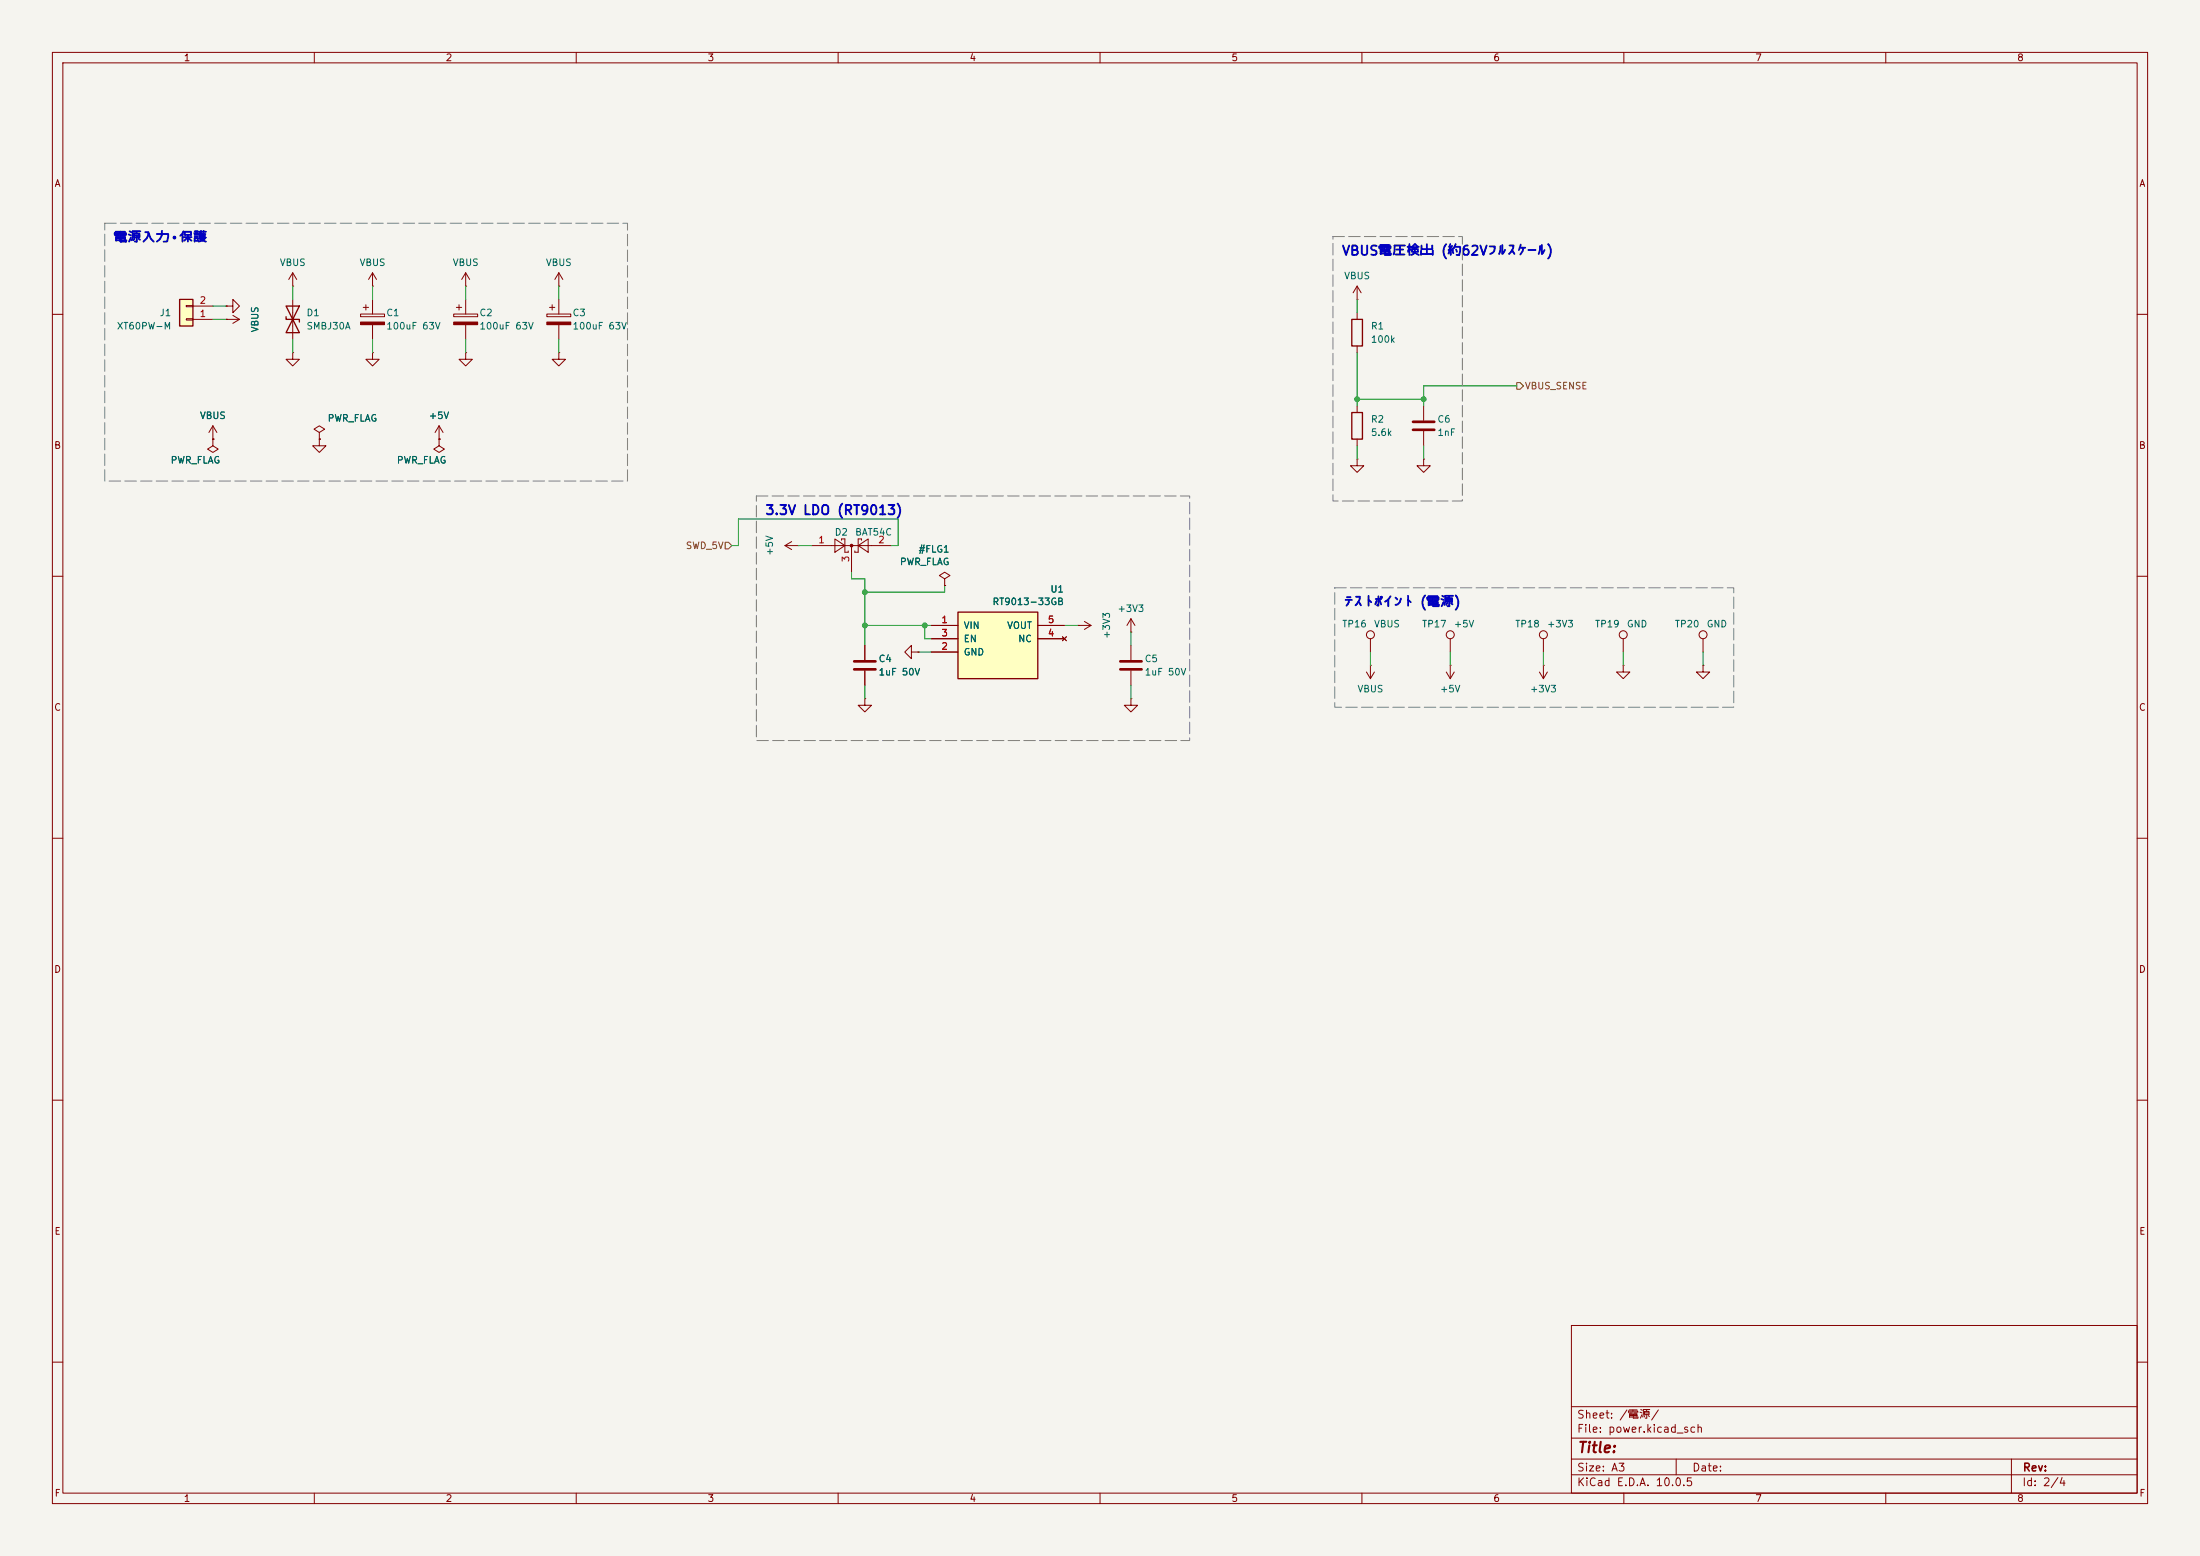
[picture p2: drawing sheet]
<svg xmlns="http://www.w3.org/2000/svg" width="420mm" height="297mm" viewBox="0 0 420 297" stroke-linecap="round" stroke-linejoin="round" font-family="sans-serif">
<path d="M0 0h420v297h-420z" fill="#f5f4ef" stroke="#f5f4ef" stroke-width=".19"/>
<g fill="none" stroke="#840000" stroke-width=".19">
<path d="M10 10h400v277h-400zM12 12h396v273h-396zM60 10v2M110 10v2M160 10v2M210 10v2M260 10v2M310 10v2M360 10v2M55.9 54.6h.1M55.9 52.1l-.8 1.2M55.9 52.1l.7 1.2"/>
<path d="M55.9 52.1v2.5M68.8 59.9h4.6v.6h-4.6zM69.3 58.7h1.1M69.8 58.2v1M71.1 54.6h.1M71.1 52.1v2.5M71.1 57.2v2.7M71.1 52.1l-.7 1.2M71.1 52.1l.8 1.2M259.1 57.2h.1M259.1 54.6l-.8 1.3M259.1 54.6l.7 1.3"/>
<path d="M259.1 54.6v2.6M10 60h2M71.1 67.3v1.3h1.3l-1.3 1.3-1.3-1.3h1.3M71.1 67.3h.1M71.1 62v2.8M408 60h2M83.8 83.8v1.3l1 .6-1 .7-1-.7 1-.6M83.8 83.8h.1M271.8 87.6v1.3h1.2l-1.2 1.3-1.3-1.3h1.3M271.8 87.6h.1M10 110h2M408 110h2"/>
<path d="M276.1 128.3l.8 1.2M276.9 127h.1M276.9 121.9v2.6M276.9 127v2.5M277.6 128.3l-.7 1.2M293.9 128.3l.7 1.2M294.6 127h.1M294.6 121.9v2.6M294.6 127v2.5M295.4 128.3l-.8 1.2M309.9 127v1.3h1.2l-1.2 1.2-1.3-1.2h1.3M309.9 127h.1"/>
<path d="M309.9 121.9v2.6M325.1 121.9v2.6M10 160h2M408 160h2M10 210h2M408 210h2M300 253h108v32h-108zM10 260h2M300 278.5h108M300 274.5h108M300 268.5h108M320 278.5v3"/>
<path d="M384 278.5v6.5M408 260h2M60 285v2M110 285v2M160 285v2M210 285v2M260 285v2M300 281.5h108M310 285v2M360 285v2"/>
<circle cx="276.9" cy="121.2" r=".76"/>
<circle cx="294.6" cy="121.2" r=".76"/>
<circle cx="309.9" cy="121.2" r=".76"/>
<circle cx="325.1" cy="121.2" r=".76"/>
</g>
<path d="M68.8 61.5h4.6v.5h-4.6z" fill="#840000" stroke="#840000" stroke-width=".19"/>
<path d="M34.3 57.2h2.5v5h-2.5z" fill="#ffffc2"/>
<path d="M34.3 57.2h2.5v5h-2.5zM54.6 58.4l2.5 5.1h-2.5l2.5-5.1zM54.6 60.5v.5h2.5v.5M258.1 61h2v5h-2zM258.1 78.7h2v5.1h-2z" fill="none" stroke="#840000" stroke-width=".25"/>
<g fill="none" stroke="#840000" stroke-width=".19">
<path d="M35.6 58.3h1.2v.2h-1.2zM36.8 58.4h3.8M43.2 58.4h1.2v-1.2l1.3 1.2-1.3 1.3v-1.3M43.2 58.4h.1M55.9 57.2v7.6M86.6 59.9h4.6v.6h-4.6zM87.1 58.7h1M87.6 58.2v1M88.9 54.6h.1M88.9 52.1v2.5M88.9 57.2v2.7M88.9 52.1l-.8 1.2"/>
<path d="M88.9 52.1l.8 1.2M104.4 59.9h4.6v.6h-4.6zM104.9 58.7h1M105.4 58.2v1M106.7 54.6h.1M106.7 52.1v2.5M106.7 57.2v2.7M106.7 52.1l-.8 1.2M106.7 52.1l.7 1.2M259.1 59.7v1.3M35.6 60.8h1.2v.3h-1.2zM36.8 61h3.8"/>
<path d="M43.2 61h.1M43.2 61h2.5M44.4 60.2l1.3 .8M45.7 61l-1.3 .7M55.9 67.3v1.3h1.2l-1.2 1.3-1.3-1.3h1.3M55.9 67.3h.1M88.9 67.3v1.3h1.3l-1.3 1.3-1.3-1.3h1.3M88.9 67.3h.1M88.9 62v2.8M106.7 67.3v1.3h1.2l-1.2 1.3-1.3-1.3h1.3M106.7 67.3h.1M106.7 62v2.8"/>
<path d="M259.1 66v1.3M259.1 77.5v1.2M271.8 77.5v2.8M40.6 83.8v1.3l1.1 .6-1.1 .7-1-.7 1-.6M40.6 83.8h.1M40.6 81.3l-.7 1.3M40.6 81.3l.8 1.3M40.6 81.3v2.5M61 82.6l1-.7-1-.6-1.1 .6 1.1 .7v1.2M61 83.8h.1M61 83.8v1.3h1.2l-1.2 1.3-1.3-1.3h1.3M83.8 83.8h.1"/>
<path d="M83.8 81.3l-.7 1.3M83.8 81.3l.8 1.3M83.8 81.3v2.5M259.1 87.6v1.3h1.2l-1.2 1.3-1.3-1.3h1.3M259.1 87.6h.1M259.1 83.8v1.3M271.8 82.3v2.8M149.9 104.1l1.2 .8M149.9 104.1h2.5M151.1 103.4l-1.2 .7M152.4 104.1h.1M154.9 104.1h15.3"/>
<path d="M159.4 102.9l1.9 1.2-1.9 1.3zM160.7 103.1v-.2h.6v2.5h.6v-.2M162.6 104.1v5.1M163.8 104.1l1.9-1.2v2.5zM164.5 103.1v-.2h-.7v2.5h-.6v-.2M180.3 110.5l1.1-.6-1.1-.7-1 .7 1 .6v1.3M180.3 111.8h.1M165.1 133.4v1.2h1.3l-1.3 1.3-1.3-1.3h1.3M165.1 133.4h.1M165.1 123.2v2.8M165.1 128v2.8M174 124.5v-1.3l-1.3 1.3 1.3 1.2v-1.2h1.3"/>
<path d="M175.3 124.5h.1M215.9 123.2v2.8M215.9 128v2.8M260.9 128.3l.7 1.2M261.6 127h.1M261.6 121.9v2.6M261.6 127v2.5M262.4 128.3l-.8 1.2M325.1 127v1.3h1.3l-1.3 1.2-1.3-1.2h1.3M325.1 127h.1"/>
<circle cx="261.6" cy="121.2" r=".76"/>
</g>
<g fill="#840000" stroke="#840000" stroke-width=".19">
<path d="M104.4 61.5h4.6v.5h-4.6z"/>
<path d="M86.6 61.5h4.6v.5h-4.6z"/>
<circle cx="162.6" cy="104.1" r=".25"/>
</g>
<path d="M269.7 80.5h4.1M269.7 82h4.1M163.1 126.2h4M163.1 127.8h4M213.9 126.2h4M213.9 127.8h4" fill="none" stroke="#840000" stroke-width=".51"/>
<path d="M182.9 116.8h15.2v12.7h-15.2z" fill="#ffffc2"/>
<path d="M182.9 116.8h15.2v12.7h-15.2z" fill="none" stroke="#840000" stroke-width=".25"/>
<g fill="none" stroke="#840000" stroke-width=".19">
<path d="M43.2 58.4h.1M43.2 61h.1M40.6 83.8h.1M61 83.8h.1M83.8 83.8h.1M177.8 119.4h5.1M180.3 111.8h.1M198.1 119.4h5.1M205.7 119.4h.1M205.7 119.4h2.6M207 118.6l1.3 .8M208.3 119.4l-1.3 .7"/>
<path d="M215.9 118.1l-.8 1.3M215.9 118.1l.8 1.3M215.9 118.1v2.6M165.1 123.2v2.8M165.1 128v2.8M175.3 124.5h.1M177.8 124.5h5.1M177.8 121.9h5.1M198.1 121.9h5.1M202.8 121.5l.8 .8M203.6 121.5l-.8 .8M215.9 120.7h.1"/>
<path d="M215.9 133.4v1.2h1.3l-1.3 1.3-1.3-1.3h1.3M215.9 133.4h.1"/>
</g>
<path d="M289.6 73h.6l.6 .7-.6 .6h-.6zM138.4 103.5h.7l.6 .6-.6 .7h-.7z" fill="none" stroke="#725600" stroke-width=".19"/>
<g fill="none" stroke="#009600" stroke-width=".19">
<path d="M40.6 58.4h2.6M55.9 54.6v2.6M71.1 54.6v2.6M88.9 54.6v2.6M106.7 54.6v2.6M259.1 57.2v2.5M40.6 61h2.6M55.9 64.8v2.5M71.1 64.8v2.5M88.9 64.8v2.5M106.7 64.8v2.5M259.1 67.3v10.2"/>
<path d="M259.1 76.2h12.7M289.6 73.7h-17.8v3.8M259.1 85.1v2.5M271.8 85.1v2.5M139.7 104.1h1.3v-5h30.4v5h-1.2M152.4 104.1h2.5M162.6 109.2v1.3h2.5v12.7M165.1 119.4h12.7M176.5 119.4v2.5h1.3M180.3 111.8v1.2h-15.2M203.2 119.4h2.5M165.1 130.8v2.6"/>
<path d="M175.3 124.5h2.5M215.9 120.7v2.5M215.9 130.8v2.6M261.6 124.5v2.5M276.9 124.5v2.5M294.6 124.5v2.5M309.9 124.5v2.5M325.1 124.5v2.5"/>
</g>
<path d="M20 42.6h99.8v49.2h-99.8zM254.5 45.2h24.7v50.4h-24.7zM144.4 94.7h82.7v46.7h-82.7zM254.8 112.2h76.2v22.8h-76.2z" fill="none" stroke="#848484" stroke-width=".2" stroke-dasharray="2.2 .8"/>
<g fill="#009600" stroke="#009600" stroke-width=".19">
<circle cx="271.8" cy="76.2" r=".46"/>
<circle cx="259.1" cy="76.2" r=".46"/>
<circle cx="165.1" cy="119.4" r=".46"/>
<circle cx="176.5" cy="119.4" r=".46"/>
<circle cx="165.1" cy="113" r=".46"/>
</g>
<text font-size="2" fill="#840000" x="301" y="277.8">Title:</text>
<g font-size="1.8" fill="#0000c2">
<text x="21.6" y="46.7">電源入力・保護</text>
<text x="256" y="49.2">VBUS電圧検出 (約62Vフルスケール)</text>
<text x="146" y="98.7">3.3V LDO (RT9013)</text>
<text x="256.4" y="116.3">テストポイント (電源)</text>
</g>
<g font-size="1.5" fill="#840000">
<text x="300.9" y="273.8">File: power.kicad_sch</text>
<text x="300.9" y="271.1">Sheet: /電源/</text>
<text x="300.9" y="281.2">Size: A3</text>
<text x="322.9" y="281.2">Date:</text>
<text x="386" y="281.2">Rev:</text>
<text x="300.9" y="284">KiCad E.D.A. 10.0.5</text>
<text x="385.9" y="284">Id: 2/4</text>
</g>
<g font-size="1.3" fill="#840000">
<text x="35" y="12">1</text>
<text x="85" y="12">2</text>
<text x="135" y="12">3</text>
<text x="185" y="12">4</text>
<text x="235" y="12">5</text>
<text x="285" y="12">6</text>
<text x="335" y="12">7</text>
<text x="385" y="12">8</text>
<text x="10.3" y="36">A</text>
<text x="408.3" y="36">A</text>
<text x="10.2" y="86">B</text>
<text x="408.2" y="86">B</text>
<text x="10.2" y="136">C</text>
<text x="408.2" y="136">C</text>
<text x="10.2" y="186">D</text>
<text x="408.2" y="186">D</text>
<text x="10.3" y="236">E</text>
<text x="408.3" y="236">E</text>
<text x="10.3" y="286">F</text>
<text x="35" y="287">1</text>
<text x="85" y="287">2</text>
<text x="135" y="287">3</text>
<text x="185" y="287">4</text>
<text x="235" y="287">5</text>
<text x="285" y="287">6</text>
<text x="335" y="287">7</text>
<text x="385" y="287">8</text>
<text x="408.3" y="286">F</text>
</g>
<g font-size="1.3" fill="#006464">
<text x="53.3" y="51.1">VBUS</text>
<text x="68.5" y="51.1">VBUS</text>
<text x="86.3" y="51.1">VBUS</text>
<text x="104.1" y="51.1">VBUS</text>
<text x="256.5" y="53.6">VBUS</text>
<text x="22.2" y="63.2">XT60PW-M</text>
<text x="30.4" y="60.7">J1</text>
<text x="49.6" y="63.5" transform="rotate(-90 49.6 63.5)">VBUS</text>
<text x="58.4" y="60.7">D1</text>
<text x="58.4" y="63.2">SMBJ30A</text>
<text x="73.6" y="60.7">C1</text>
<text x="73.6" y="63.2">100uF 63V</text>
<text x="91.4" y="60.7">C2</text>
<text x="91.4" y="63.2">100uF 63V</text>
<text x="109.2" y="60.7">C3</text>
<text x="109.2" y="63.2">100uF 63V</text>
<text x="261.6" y="63.2">R1</text>
<text x="261.6" y="65.7">100k</text>
<text x="38.1" y="80.3">VBUS</text>
<text x="62.4" y="80.8">PWR_FLAG</text>
<text x="81.8" y="80.3">+5V</text>
<text x="261.6" y="81">R2</text>
<text x="261.6" y="83.5">5.6k</text>
<text x="274.3" y="81">C6</text>
<text x="274.3" y="83.5">1nF</text>
<text x="32.5" y="88.8">PWR_FLAG</text>
<text x="75.6" y="88.8">PWR_FLAG</text>
<text x="147.9" y="106.2" transform="rotate(-90 147.9 106.2)">+5V</text>
<text x="159.2" y="102.5">D2</text>
<text x="163.1" y="102.5">BAT54C</text>
<text x="175.3" y="105.8">#FLG1</text>
<text x="171.7" y="108.2">PWR_FLAG</text>
<text x="200.4" y="113.4">U1</text>
<text x="189.4" y="115.8">RT9013-33GB</text>
<text x="213.2" y="117.1">+3V3</text>
<text x="183.9" y="120.3">VIN</text>
<text x="183.9" y="125.4">GND</text>
<text x="183.9" y="122.9">EN</text>
<text x="192.2" y="120.3">VOUT</text>
<text x="194.3" y="122.9">NC</text>
<text x="212.2" y="122" transform="rotate(-90 212.2 122)">+3V3</text>
<text x="256.1" y="120.1">TP16</text>
<text x="262.2" y="120.1">VBUS</text>
<text x="271.4" y="120.1">TP17</text>
<text x="277.4" y="120.1">+5V</text>
<text x="289.1" y="120.1">TP18</text>
<text x="295.2" y="120.1">+3V3</text>
<text x="304.4" y="120.1">TP19</text>
<text x="310.5" y="120.1">GND</text>
<text x="319.6" y="120.1">TP20</text>
<text x="325.7" y="120.1">GND</text>
<text x="167.6" y="126.7">C4</text>
<text x="167.6" y="129.2">1uF 50V</text>
<text x="218.4" y="126.7">C5</text>
<text x="218.4" y="129.2">1uF 50V</text>
<text x="259" y="132.5">VBUS</text>
<text x="274.8" y="132.5">+5V</text>
<text x="292" y="132.5">+3V3</text>
</g>
<g font-size="1.3" fill="#a90000">
<text x="38" y="58.3">2</text>
<text x="38" y="60.8">1</text>
<text x="156.1" y="104">1</text>
<text x="162.4" y="107.4" transform="rotate(-90 162.4 107.4)">3</text>
<text x="167.5" y="104">2</text>
<text x="179.6" y="119.2">1</text>
<text x="199.9" y="119.2">5</text>
<text x="179.6" y="124.3">2</text>
<text x="179.6" y="121.8">3</text>
<text x="199.9" y="121.8">4</text>
</g>
<g font-size="1.3" fill="#725600">
<text x="291" y="74.6">VBUS_SENSE</text>
<text x="130.8" y="105.1">SWD_5V</text>
</g>
</svg>
